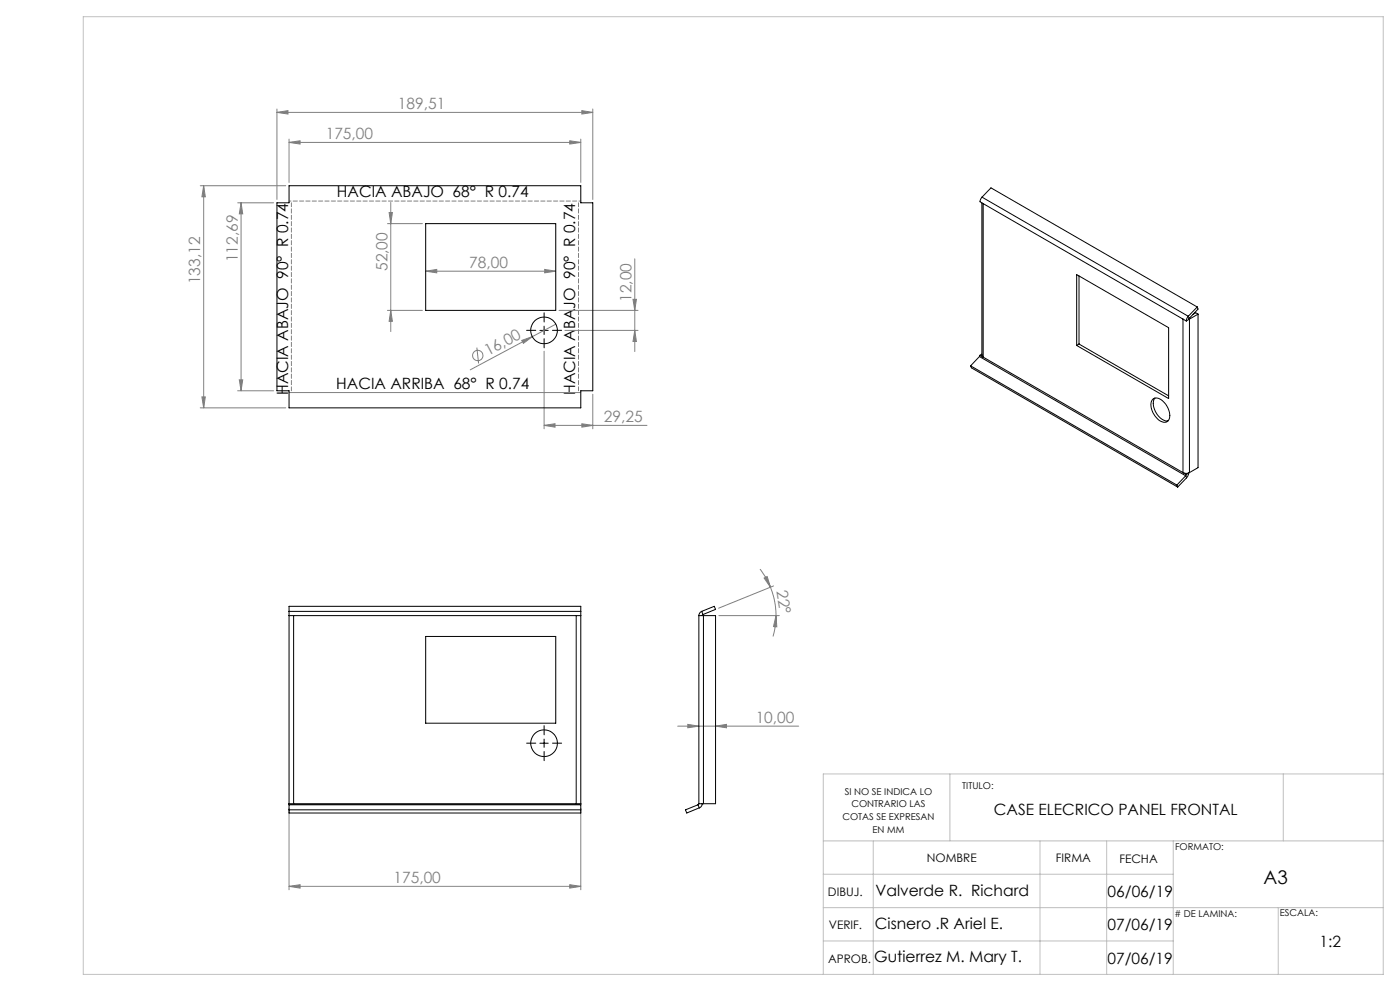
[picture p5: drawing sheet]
<svg xmlns="http://www.w3.org/2000/svg" width="420mm" height="297mm" viewBox="0 0 420 297" stroke-linecap="round" stroke-linejoin="round" font-family="sans-serif">
<g fill="none" stroke="#808080" stroke-width=".3">
<path d="M83.1 33.7l3.3-.5v1zM83.1 32.7v27.1M83.1 33.7h94.7M174.6 33.2l3.2 .5-3.2 .5zM177.8 32.7v27.1M60.1 55.7h25.6M61.1 55.7l.5 3.3h-1zM61.1 55.7v66.5M86.7 42.7l3.3-.5v1zM86.7 41.7v13M86.7 42.7h87.5M170.9 42.2l3.3 .5-3.3 .5z"/>
<path d="M174.2 41.7v13M71.3 60.8h10.8M72.3 60.8v56.3M72.3 60.8l.5 3.3h-1zM116.2 67h10.5M116.7 63.7h1l-.5 3.3zM117.2 60.7v38.7M190.4 77.6v27.8M116.2 93h10.5M117.2 93l.5 3.3h-1zM127.7 81.3l3.3-.6v1.1zM127.7 81.3h39"/>
<path d="M163.4 80.7l3.3 .6-3.3 .5zM166.8 97.2l-7.1 3.7M167.7 93h23.7M169.5 99h21.9M189.9 89.7h1l-.5 3.3zM190.4 99l.5 3.3h-1zM60.6 119h1l-.5 3.2zM71.3 117.1h10.8M71.8 113.8h1l-.5 3.3zM86.7 117.6h87.5M143.1 104.2l.5 4.7M156.5 102l3.2-1.1-2.7 2z"/>
<path d="M159.7 100.9l-18.6 9.9M163.2 105.3v23.2M177.8 118.1v10.4M60.1 122.2h25.6M163.2 127.5l3.3-.5v1zM163.2 127.5h30.9M174.6 127l3.2 .5-3.2 .5zM228 170.6l1.9 2.9 1.2 2.5M229.2 173.2l1-.4 .9 3.2zM231.1 176l1.3 4.2 .4 4.3M232.1 175.6l-16.5 6.7M215.7 184.5h18.1"/>
<path d="M232.8 184.5l.2 3.4-.9-.1zM232.8 184.5l-.2 2.8-.7 3.4M203.3 217.6h36.3M206.3 217.1l3.4 .5-3.4 .5zM214.7 217.6l3.2-.5v1zM86.7 242.2v24.5M174.2 242.2v24.5M86.7 265.6l3.3-.5v1.1zM86.7 265.6h87.5M170.9 265.1l3.3 .5-3.3 .6z"/>
<circle cx="143.3" cy="106.5" r="1.56"/>
</g>
<path d="M160.7 99h-2.7M163.2 96.5v-2.7M165.7 99h2.8M163.2 101.5v2.8M160.7 222.7h-2.7M163.2 220.2v-2.7M163.2 225.2v2.8M165.7 222.7h2.8" fill="none" stroke="#000" stroke-width=".3" stroke-dasharray="15.2 1.3 1.3 1.3"/>
<path d="M162 99h2.5M163.2 97.8v2.5M162 222.7h2.5M163.2 221.5v2.5" fill="none" stroke="#000" stroke-width=".3"/>
<path d="M174.2 60.3h-87.5" fill="none" stroke="#808080" stroke-width=".3" stroke-dasharray="1.3 .6" stroke-dashoffset=".7"/>
<path d="M87.4 60.8v56.3M173.6 117.1v-56.3" fill="none" stroke="#808080" stroke-width=".3" stroke-dasharray="1.3 .6" stroke-dashoffset=".1"/>
<g fill="none" stroke="#c0c0c0" stroke-width=".3">
<path d="M25 5h390v287h-390zM285 231.9v20.1M385 231.9v20.1M415 231.9h-168v60.1M247 252h168M262 252v40M312 252v40M332 252v40M352 252v40M247 262h105M247 272h168M383.5 272v20"/>
<path d="M247 282h105"/>
</g>
<g fill="#808080">
<path d="M156.5 102l3.2-1.1-2.7 2z"/>
<path d="M232.8 184.5l.2 3.4-.9-.1zM229.2 173.2l1-.4 .9 3.2z"/>
<path d="M170.9 42.2l3.3 .5-3.3 .5zM86.7 42.7l3.3-.5v1z"/>
<path d="M83.1 33.7l3.3-.5v1zM174.6 33.2l3.2 .5-3.2 .5zM127.7 81.3l3.3-.6v1.1zM163.4 80.7l3.3 .6-3.3 .5zM163.2 127.5l3.3-.5v1zM174.6 127l3.2 .5-3.2 .5zM86.7 265.6l3.3-.5v1.1zM170.9 265.1l3.3 .5-3.3 .6z"/>
<path d="M214.7 217.6l3.2-.5v1zM206.3 217.1l3.4 .5-3.4 .5z"/>
<path d="M60.6 119h1l-.5 3.2zM61.1 55.7l.5 3.3h-1z"/>
<path d="M190.4 99l.5 3.3h-1zM189.9 89.7h1l-.5 3.3z"/>
<path d="M72.3 60.8l.5 3.3h-1zM71.8 113.8h1l-.5 3.3zM116.7 63.7h1l-.5 3.3zM117.2 93l.5 3.3h-1z"/>
</g>
<g fill="none" stroke="#000" stroke-width=".3">
<path d="M86.7 55.7h87.5v5.1h3.6v56.3h-3.6v5.1h-87.5v-5.1h-3.6v-56.3h3.6zM294.6 59.1l-.6 1.4 1 .5M294.6 59.1l2.7-2.8 61.9 35.7M294.6 59.1l61.9 35.7M127.7 67h39v26h-39zM294.6 60.8v45.8l.4 .4M295 61l59.9 34.6M295 61v46M323 82.3l27.6 15.9v21.2l-27.6-15.9zM323.7 82.7v20.4M354.9 95.6l1 .6M354.9 95.6v46"/>
<path d="M356.5 94.8l-.6 1.4M356.5 94.8l.3 .6M356.6 95.8l-.7 .4M356.7 95.5l.1 .1M356.8 95.4l-.2 .4M356.8 95.6l-.2 .1M356.8 95.6v46M359.2 92l-2.7 2.8M359.2 92l.2 .6-2.6 2.8M359.4 94.2l-.7-.5-.8 .5M359.4 94.2l-2.6 1.4M359.4 94.2v46l-2.6 1.4"/>
<path d="M291.2 109.6l61.9 35.8M291.2 109.6l.2 .6 61.9 35.8M293.8 106.9l-2.6 2.7M293.8 106.9l61.9 35.7M294 106.5l-.2 .4M294 106.5l1 .5M294.6 106.1l-.6 .4M295 107l59.9 34.6M323.7 103.1l-.7 .4M323.7 103.1l26.9 15.5M345.9 119.6a2.66 2.66 0 0 1 3.5 1.2 4.8 4.8 0 0 1 1.1 5.2 2.22 2.22 0 0 1-3.3-.6 5.1 5.1 0 0 1-1.5-5.6zM346.5 119.3a4.8 4.8 0 0 0 1.7 6.1l1.2 .6 1 .1"/>
<path d="M353.1 145.4l.2 .6M354.9 141.6l.6 .2h1.1M354.9 141.6l1 .6M355.7 142.6l-2.6 2.8M355.7 142.6l.3 .6M355.9 142.2l-.2 .4M356 143.2l-2.7 2.8M356.6 141.8h.1M356.6 141.8l-.6 1.4M356.6 141.8l-.7 .4M356.8 141.6l-.2 .2M86.7 183.2v1.3"/>
<path d="M86.7 183.2v-1.5h87.5v1.5M86.7 184.5v56.4M86.7 184.5h87.5M86.7 183.2h87.5M88.1 184.5v56.4M127.7 190.7h39v26h-39zM172.9 184.5v56.4M174.2 183.2v1.3M174.2 184.5v56.4M209.7 184.5h.9M209.7 184.5v56.4M210.5 183.2l-.5 .4-.3 .9"/>
<path d="M210.5 183.2l3.8-1.5 .4 .9-3.8 1.6M210.5 183.2l.4 1M210.6 184.5h.4M210.9 184.2l-.3 .3M211 184.5h3.7v56.4h-3.7M211 184.5v56.4M86.7 240.9v.3M86.7 241.2v2.5h87.5v-2.5M86.7 242.7h87.5M86.7 241.2h87.5M86.7 240.9h87.5M174.2 240.9v.3"/>
<path d="M209.4 241.2l.4 .9M209.4 241.2l-3.8 1.5 .4 1 3.8-1.6M209.7 240.9l-.3 .3M209.7 240.9h.9M210.6 240.9h.4M210.6 240.9a1.27 1.27 0 0 1-.8 1.2"/>
<circle cx="163.2" cy="99" r="4"/>
<circle cx="163.2" cy="222.7" r="4"/>
</g>
<text font-size="5.6" x="379" y="264.9">A3</text>
<g font-size="4.7" fill="#808080">
<text x="119.4" y="32.6">189,51</text>
<text x="97.7" y="41.6">175,00</text>
<text x="71.3" y="78.6" transform="rotate(-90 71.3 78.6)">112,69</text>
<text x="116.2" y="81.2" transform="rotate(-90 116.2 81.2)">52,00</text>
<text x="140.8" y="80.2">78,00</text>
<text x="60.1" y="85.2" transform="rotate(-90 60.1 85.2)">133,12</text>
<text x="189.4" y="90.5" transform="rotate(-90 189.4 90.5)">12,00</text>
<text x="146.4" y="106.8" transform="rotate(-28 146.4 106.8)">16,00</text>
<text x="181.2" y="126.5">29,25</text>
<text x="233" y="177.2" transform="rotate(81 233 177.2)">22°</text>
<text x="226.7" y="216.6">10,00</text>
<text x="118.1" y="264.6">175,00</text>
</g>
<g font-size="4.7">
<text x="101.1" y="59.1">HACIA ABAJO 68° R 0.74</text>
<text x="86.4" y="118.3" transform="rotate(-90 86.4 118.3)">HACIA ABAJO 90° R 0.74</text>
<text x="100.9" y="116.6">HACIA ARRIBA 68° R 0.74</text>
<text x="172.6" y="118.3" transform="rotate(-90 172.6 118.3)">HACIA ABAJO 90° R 0.74</text>
<text x="298.2" y="244.2">CASE ELECRICO PANEL FRONTAL</text>
<text x="262.7" y="268.4">Valverde R. Richard</text>
<text x="332.3" y="268.8">06/06/19</text>
<text x="262.5" y="278.4">Cisnero .R Ariel E.</text>
<text x="332.3" y="278.8">07/06/19</text>
<text x="395.9" y="283.7">1:2</text>
<text x="262.3" y="288.3">Gutierrez M. Mary T.</text>
<text x="332.3" y="288.8">07/06/19</text>
</g>
<g font-size="3.5">
<text x="278" y="258.4">NOMBRE</text>
<text x="316.8" y="258.3">FIRMA</text>
<text x="335.8" y="258.5">FECHA</text>
<text x="248.4" y="268.4">DIBUJ.</text>
<text x="248.7" y="278.4">VERIF.</text>
<text x="248.4" y="288.5">APROB.</text>
</g>
<g font-size="2.8">
<text x="253.4" y="238.1">SI NO SE INDICA LO</text>
<text x="288.7" y="236.5">TITULO:</text>
<text x="252.7" y="245.8">COTAS SE EXPRESAN</text>
<text x="255.4" y="241.9">CONTRARIO LAS</text>
<text x="261.8" y="249.6">EN MM</text>
<text x="352.5" y="254.8">FORMATO:</text>
<text x="352.3" y="274.7"># DE LAMINA:</text>
<text x="383.9" y="274.6">ESCALA:</text>
</g>
</svg>
